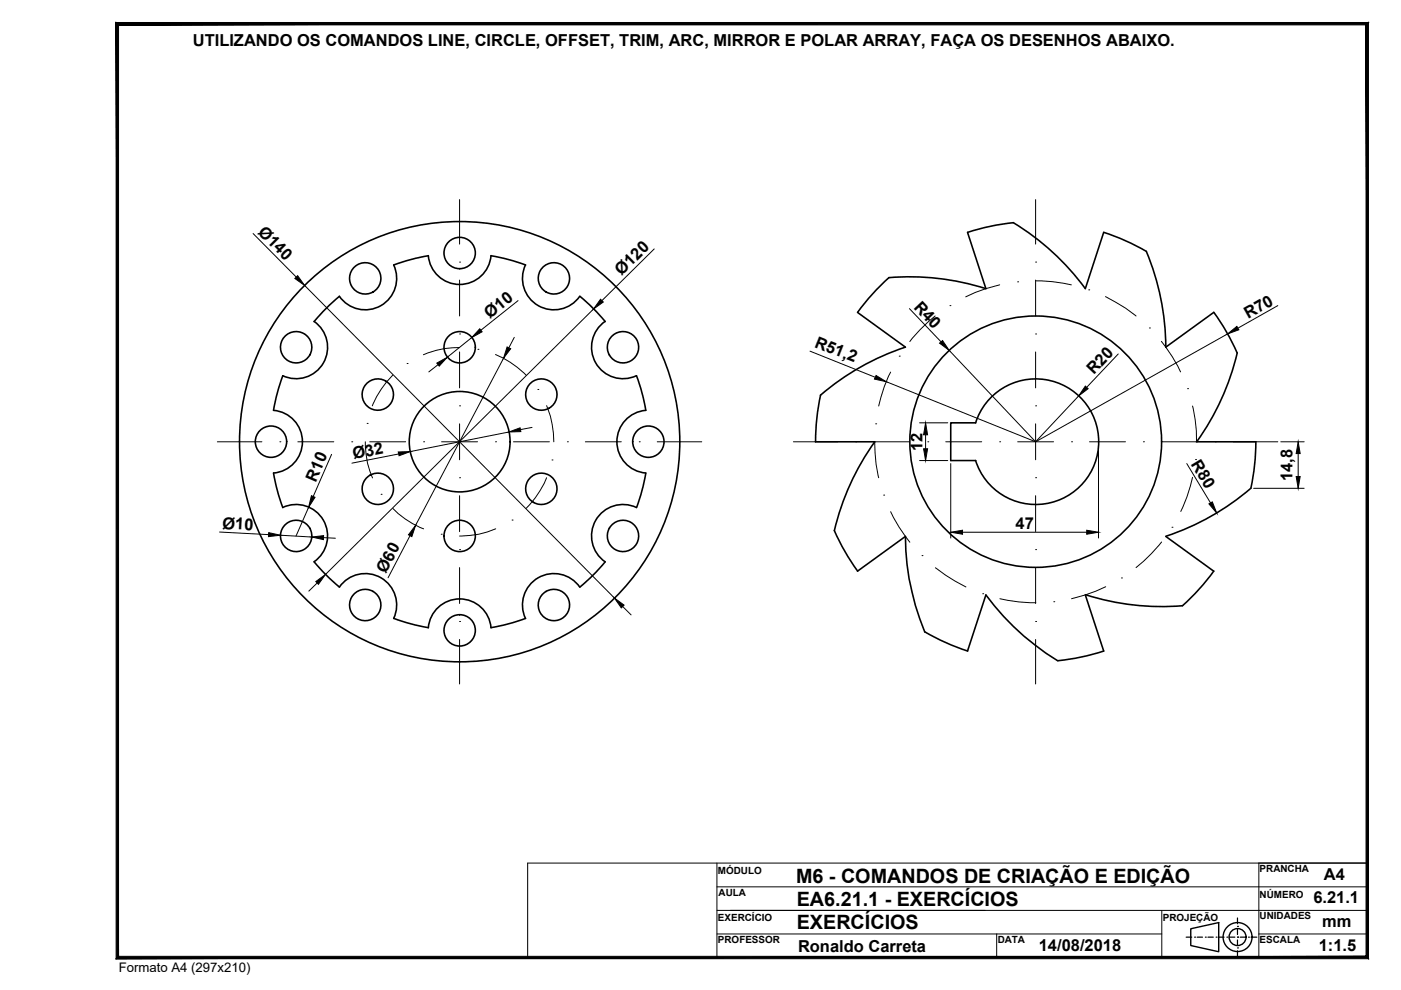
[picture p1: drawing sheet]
<svg xmlns="http://www.w3.org/2000/svg" width="297mm" height="210mm" viewBox="0 0 297 210" stroke-linecap="round" stroke-linejoin="round" font-family="sans-serif">
<!-- layer: contorno -->
<g fill="none" stroke="#000" stroke-width=".34">
<path d="M188.5 58.9a46.7 46.7 0 0 0-6.7 7.3M205.1 49.3l3.9 11.9a53.4 53.4 0 0 0-20.5-2.3M214.8 47.2a53.4 53.4 0 0 1 15.3 14M214.9 47.2a46.7 46.7 0 0 0-9.7 2.1M243 53.3a53.4 53.4 0 0 1 4.2 20.3M243.1 53.3a46.7 46.7 0 0 0-9.1-4l-3.9 11.9M66.6 68.1a6.7 6.7 0 0 1 2 8.9 6.7 6.7 0 0 1-8.6 2.7l-1.1 3.2-.9 4.1M122.9 62.8a6.7 6.7 0 0 1-8.8 2 6.7 6.7 0 0 1-2.7-8.6l-3.2-1.1-4.1-.9a6.7 6.7 0 0 1-6.6 6.1 6.7 6.7 0 0 1-6.7-6.1l-3.3 .7-4 1.3a6.7 6.7 0 0 1-2.7 8.6 6.7 6.7 0 0 1-8.8-2l-3.1 2.9-2.3 2.5M123 62.8l2.5 2.3 2.8 3.1M128.3 68.1a6.7 6.7 0 0 0-2 8.9 6.7 6.7 0 0 0 8.7 2.7l1 3.2 .9 4.1M181.8 66.2l10.2 7.4M192 73.6a53.3 53.3 0 0 0-18 10.2 46.7 46.7 0 0 0-1.1 9.8l12.5 .1a53.8 53.8 0 0 0-8.5 18.8"/>
<path d="M257.3 66.2l-10.1 7.4M257.3 66.2a46.7 46.7 0 0 1 5 8.6M262.3 74.8a53.4 53.4 0 0 1-8.6 18.8M58 87a6.7 6.7 0 0 1 6.1 6.6 6.7 6.7 0 0 1-6.1 6.7l.7 3.3 1.3 4a6.7 6.7 0 0 1 8.6 2.7 6.7 6.7 0 0 1-2 8.8M136.9 87a6.7 6.7 0 0 0-6.1 6.6 6.7 6.7 0 0 0 6.1 6.7l-.7 3.3-1.2 4a6.7 6.7 0 0 0-8.7 2.7 6.7 6.7 0 0 0 2 8.8M206.8 89.7a13.4 13.4 0 0 1 20.6-6.9 13.4 13.4 0 0 1 0 21.7 13.4 13.4 0 0 1-20.6-6.9M206.9 89.6h-5.3v8h5.3M253.7 93.7l12.6-.1a46.7 46.7 0 0 1-1.1 9.9M66.6 119.1l2.3 2.5 3.1 2.9a6.7 6.7 0 0 1 8.8-2 6.7 6.7 0 0 1 2.7 8.6l4 1.3 3.3 .7a6.7 6.7 0 0 1 6.7-6.1 6.7 6.7 0 0 1 6.6 6.1l4.1-.9 3.2-1.1a6.7 6.7 0 0 1 2.7-8.6 6.7 6.7 0 0 1 8.8 2M128.3 119.1l-2.8 3.1-2.5 2.3M176.9 112.5a46.7 46.7 0 0 0 4.9 8.6M247.2 113.7l10.1 7.4"/>
<path d="M265.2 103.5a53.4 53.4 0 0 1-18 10.2M181.8 121.1l10.2-7.4a52 52 0 0 0 4.1 20.3M196.1 134a46.7 46.7 0 0 0 9.1 4M205.1 138l3.9-11.9a53.7 53.7 0 0 0 15.3 14M230.1 126.1l3.9 11.9a46.7 46.7 0 0 1-9.7 2.1M257.3 121.1a46.7 46.7 0 0 1-6.6 7.3 53.8 53.8 0 0 1-20.6-2.3"/>
<circle cx="77.4" cy="59" r="3.3"/>
<circle cx="97.5" cy="53.6" r="3.3"/>
<circle cx="117.4" cy="59" r="3.3"/>
<circle cx="62.8" cy="73.6" r="3.3"/>
<circle cx="97.5" cy="73.6" r="3.3"/>
<circle cx="132.1" cy="73.6" r="3.3"/>
<circle cx="57.5" cy="93.6" r="3.3"/>
<circle cx="80.1" cy="83.7" r="3.3"/>
<circle cx="97.5" cy="93.7" r="46.7"/>
<circle cx="97.5" cy="93.7" r="10.7"/>
<circle cx="114.8" cy="83.7" r="3.3"/>
<circle cx="137.5" cy="93.6" r="3.3"/>
<circle cx="219.6" cy="93.6" r="26.7"/>
<circle cx="62.8" cy="113.6" r="3.3"/>
<circle cx="80.1" cy="103.6" r="3.3"/>
<circle cx="97.5" cy="113.6" r="3.3"/>
<circle cx="114.8" cy="103.6" r="3.3"/>
<circle cx="132.1" cy="113.6" r="3.3"/>
<circle cx="77.4" cy="128.3" r="3.3"/>
<circle cx="97.5" cy="133.7" r="3.3"/>
<circle cx="117.4" cy="128.3" r="3.3"/>
</g>
<!-- layer: centro -->
<g fill="none" stroke="#000" stroke-width=".21">
<path d="M97.4 55.6h.1M97.4 42.3v9.5M97.4 59.4v7.6M215.8 59.8h.1M219.6 55.6h.1M219.6 59.5a32 32 0 0 1 7.5 .9M219.6 42.3v9.5M219.6 59.4v7.6M83.3 79.5a20.5 20.5 0 0 0-4.4 6.5M86.3 77.1h.1M97.4 73.7a18 18 0 0 0-7.6 1.5M97.4 70.8h.1"/>
<path d="M97.4 74.6v7.6M101.3 74.1h.1M105.1 75.2a20.1 20.1 0 0 1 6.4 4.3M188.8 78.9a29 29 0 0 0-2.5 7.2M190.7 75.5h.1M198.3 67a31.5 31.5 0 0 0-5.4 5.4M201.4 64.8h.1M211.9 60.4a32.7 32.7 0 0 0-7.1 2.5M219.6 70.8h.1M219.6 74.6v7.6M230.8 61.5h.1M234.4 62.9a39.8 39.8 0 0 1 6.5 4.1"/>
<path d="M243.7 69.5h.1M246.2 72.4a32.4 32.4 0 0 1 4.1 6.5M46.1 93.7h9.4M59.3 93.7h.1M63.1 93.7h7.7M74.6 93.7h.1M77.5 93.7a19.2 19.2 0 0 0 1.5 7.6M77.8 89.8h.1M78.4 93.7h7.6M89.8 93.7h.1M93.6 93.7h7.6M97.4 86h.1"/>
<path d="M97.4 89.9v7.6M105.1 93.7h.1M108.9 93.7h7.6M114 82.6h.1M115.9 86a18.5 18.5 0 0 1 1.5 7.7M117 97.5h.1M120.3 93.7h.1M124.1 93.7h7.6M135.5 93.7h.1M139.3 93.7h9.5M168.2 93.7h9.5M181.5 93.7h.1"/>
<path d="M185.3 93.7h7.6M185.4 93.7a30.4 30.4 0 0 0 .9 7.6M185.7 89.9h.1M196.7 93.7h.1M200.5 93.7h7.6M211.9 93.7h.1M215.8 93.7h7.6M219.6 86h.1M219.6 89.9v7.6M227.2 93.7h.1M231 93.7h7.6M242.4 93.7h.1"/>
<path d="M246.2 93.7h7.7M251.8 82.4h.1M252.8 86.1a29.6 29.6 0 0 1 .9 7.6M253.5 97.4h.1M257.7 93.7h.1M261.5 93.7h9.4M80.8 104.8h.1M83.3 107.8a18.5 18.5 0 0 0 6.5 4.3M93.5 113.3h.1M97.4 101.3h.1M97.4 116.5h.1M97.4 105.1v7.6"/>
<path d="M105.1 112.1a18.4 18.4 0 0 1-7.7 1.6M108.6 110.3h.1M115.9 101.3a20.1 20.1 0 0 1-4.3 6.5M187.4 105h.1M188.8 108.5a32.4 32.4 0 0 0 4.1 6.5M195.5 117.8h.1M219.6 101.3h.1M219.6 116.5h.1M219.6 105.1v7.6M246.3 114.9a34.4 34.4 0 0 1-5.4 5.4M248.5 111.8h.1M252.8 101.2a31.1 31.1 0 0 1-2.5 7.2"/>
<path d="M97.4 131.8h.1M97.4 120.3v7.7M97.4 135.6v9.4M198.3 120.4a37.1 37.1 0 0 0 6.5 4M208.4 125.9h.1M212 126.9a32.1 32.1 0 0 0 7.6 .9M219.6 131.8h.1M219.6 120.3v7.7M219.6 135.6v9.4M223.4 127.6h.1M234.4 124.4a33.9 33.9 0 0 1-7.2 2.5M237.8 122.5h.1"/>
</g>
<!-- layer: Cotas -->
<g fill="none" stroke="#000" stroke-width=".21">
<path d="M53.7 49.5l9.1 9.2M138.7 52.8l-11.1 10.9M64.6 60.5l65.7 66.3M92.9 77.3l-2 1.6M100 71.6l-5.2 4.2M106.8 76l-18.7 35.4M109 71.5l-1.1 2.2M109.8 63.7l-7.8 6.3M125.8 65.5l-56.8 56.3M171.7 74.5l13.9 5.5M192.8 65.4l6.7 7.1M201.2 74.3l18.4 19.4"/>
<path d="M237.1 75l-6.7 7.1M260.3 70.8l-40.7 22.9M270.9 64.8l-8.4 4.8M70.3 96.3l-3.9 9M84.5 96.3l-9.9 1.9M107.9 91.6l-20.9 4.1M112.8 90.6l-2.5 .5M187.9 80.9l31.7 12.8M195 89.6h5.9M195 97.6h5.9M196.2 92.2v3M201.6 98.3v15.8"/>
<path d="M228.7 83.9l-9.1 9.8M232.9 94.3v19.8M251.6 98.3l5.1 8.3M271.6 93.7h4.9M275.2 96.2v4.8M46.6 112.8l10.4 .6M59.5 113.5l6.6 .4M65.4 107.6l-2.6 6.1M68.6 114l2.5 .1M86.9 113.6l-4.6 8.9M204.1 112.8h26.3M265.8 103.5h10.7"/>
<path d="M67.3 123.6l-1.8 1.7M132 128.6l1.8 1.8"/>
</g>
<g fill="#000" stroke="#000" stroke-width=".21">
<path d="M62.5 59l.6-.6 1.5 2.1zM92.6 77l2.2-1.2-1.7 1.8zM101.7 69.7l.5 .6-2.2 1.3zM107.5 73.6l.8 .3-1.5 2.1zM127.3 63.4l.6 .6-2.1 1.5zM185.7 79.6l2.2 1.3-2.5-.5zM199.2 72.8l.6-.6 1.4 2.1zM260.3 70.8l1.9-1.6 .5 .7zM84.4 95.8l2.6-.1-2.4 .9zM107.9 91.6l2.4-.9 .1 .8zM196.2 89.6l.5 2.6h-.9zM195.8 95.2h.9l-.5 2.4z"/>
<path d="M230.1 81.9l.6 .5-2 1.5zM275.2 93.7l.5 2.5h-.9zM57 112.9l2.5 .6-2.6 .3zM66 105.1l.8 .3-1.4 2.2zM66.1 113.9l2.5-.3v.8zM88.1 111.4l-.8 2.4-.7-.4zM201.6 112.8l2.5-.4v.9zM230.4 112.4l2.5 .4-2.5 .5zM256.3 106.8l.7-.4 1 2.4zM274.8 101h.9l-.5 2.5zM67 123.3l2-1.5-1.5 2.1zM130.3 126.8l2 1.5-.6 .6z"/>
</g>
<!-- layer: Texto -->
<g fill="none" stroke="#000" stroke-width=".3">
<path d="M252.5 196.9l5.9-1.3v6.2l-5.9-1.3z"/>
<circle cx="262.4" cy="198.7" r="3.1"/>
<circle cx="262.4" cy="198.7" r="1.8"/>
</g>
<g fill="none" stroke="#000" stroke-width=".25">
<path d="M251.5 198.7h1.2M253.3 198.7h.1M253.8 198.7h1.2M255.6 198.7h.1M256.1 198.7h1.1M257.8 198.7h.1M258.4 198.7h1.1M260.1 198.7h.1M260.7 198.7h1.1M262.4 196.4h.1M262.4 198.7h.1M262.4 194.6v1.3"/>
<path d="M262.4 197v1.1M262.4 199.3v1.1M263 198.7h1.1M264.7 198.7h.1M265.2 198.7h1.3M262.4 201h.1M262.4 201.6v1.2"/>
</g>
<!-- layer: Formato -->
<path d="M111.9 183h178v20h-178zM152 183v20M152 193h137.9M152 198h94.3M152 188h137.9M211.3 198v5M246.3 193v10M266.9 198h23M289.9 183h-23v20" fill="none" stroke="#000" stroke-width=".21"/>
<path d="M289.6 5.3v197.5l.5 .5zM290.1 4.8v198.5l-.5-198zM25.1 5.3h264.5l.5-.5zM24.6 4.8h265.5l-265 .5zM24.6 4.8l.5 198v-197.5zM24.6 4.8l.5 198-.5 .5zM25.1 202.8l-.5 .5 265-.5zM24.6 203.3l265-.5 .5 .5z" fill="#000" stroke="#000" stroke-width=".21"/>
<g font-size="4.2">
<text x="168.8" y="187.3">M6 - COMANDOS DE CRIAÇÃO E EDIÇÃO</text>
<text x="168.9" y="192">EA6.21.1 - EXERCÍCIOS</text>
<text x="168.9" y="197">EXERCÍCIOS</text>
</g>
<g font-size="3.5">
<text x="40.9" y="9.8">UTILIZANDO OS COMANDOS LINE, CIRCLE, OFFSET, TRIM, ARC, MIRROR E POLAR ARRAY, FAÇA OS DESENHOS ABAIXO.</text>
<text x="54.6" y="49.3" transform="rotate(45 54.6 49.3)">Ø140</text>
<text x="131.8" y="58.6" transform="rotate(-45 131.8 58.6)">Ø120</text>
<text x="193.6" y="65.2" transform="rotate(47 193.6 65.2)">R40</text>
<text x="103.9" y="67.5" transform="rotate(-39 103.9 67.5)">Ø10</text>
<text x="264.6" y="67.6" transform="rotate(-29 264.6 67.6)">R70</text>
<text x="172.5" y="73.5" transform="rotate(22 172.5 73.5)">R51,2</text>
<text x="231.9" y="79.6" transform="rotate(-47 231.9 79.6)">R20</text>
<text x="195.6" y="95.7" transform="rotate(-90 195.6 95.7)">12</text>
<text x="75" y="97.4" transform="rotate(-11 75 97.4)">Ø32</text>
<text x="252.4" y="98.3" transform="rotate(59 252.4 98.3)">R80</text>
<text x="67" y="102.3" transform="rotate(-67 67 102.3)">R10</text>
<text x="274.1" y="102.1" transform="rotate(-90 274.1 102.1)">14,8</text>
<text x="47.1" y="112.1" transform="rotate(3 47.1 112.1)">Ø10</text>
<text x="215.3" y="112.2">47</text>
<text x="81.8" y="121.7" transform="rotate(-62 81.8 121.7)">Ø60</text>
<text x="278.5" y="191.5">6.21.1</text>
<text x="280.7" y="186.6">A4</text>
<text x="280.3" y="196.6">mm</text>
<text x="169.2" y="201.8">Ronaldo Carreta</text>
<text x="220.2" y="201.7">14/08/2018</text>
<text x="279.6" y="201.6">1:1.5</text>
</g>
<text font-size="2.8" x="25.2" y="206.2">Formato A4 (297x210)</text>
<g font-size="2.1">
<text x="152.2" y="185.3">MÓDULO</text>
<text x="267.1" y="184.9">PRANCHA</text>
<text x="152.3" y="189.9">AULA</text>
<text x="267.1" y="190.3">NÚMERO</text>
<text x="152.2" y="195.3">EXERCÍCIO</text>
<text x="246.5" y="195.3">PROJEÇÃO</text>
<text x="267.1" y="194.9">UNIDADES</text>
<text x="152.2" y="199.9">PROFESSOR</text>
<text x="211.5" y="199.9">DATA</text>
<text x="267.1" y="199.9">ESCALA</text>
</g>
</svg>
